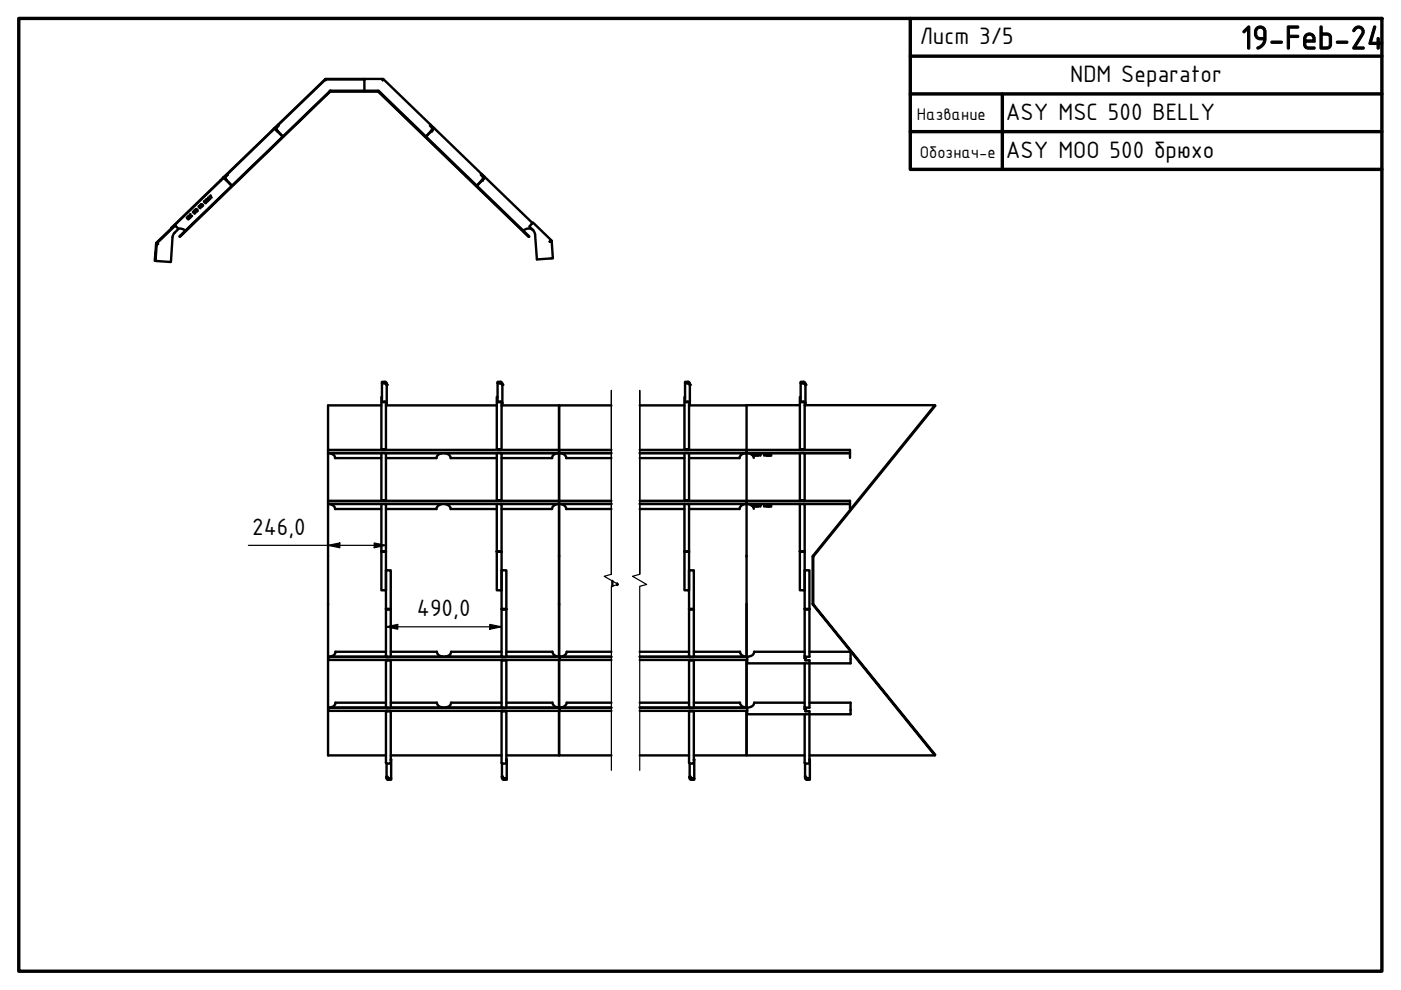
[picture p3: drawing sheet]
<svg xmlns="http://www.w3.org/2000/svg" width="297mm" height="210mm" viewBox="0 0 297 210" stroke-linecap="round" stroke-linejoin="round" font-family="sans-serif">
<!-- layer: Visible (ISO) -->
<g fill="none" stroke="#000" stroke-width=".51">
<path d="M69 16.9l-10.1 9.6 .2 .1-.5 .5v.4l.3 .3M69 16.7l8.3 .1zM69 16.8l.1 .2-.1-.1-10 9.6M69 17h.1M69.9 19.3l-31.9 30.8 .1 .1 31.9-30.8h10.2l31.9 30.8M69.9 19.3l10.4-.1 31.9 30.9-.1 .1M70 19.3h-.1M70 19.2l-.1 .1M77.3 16.7h3.9v.3v-.3M77.3 16.8v2.4M80.1 19.4l32 30.8M80.1 19.4h-10.1"/>
<path d="M81.2 17h.1M81.3 16.8l-.1 .2 .1-.2 10 9.7-.2 .1 .5 .5v.4l-.2 .3M46.7 38.2l-10.4 10.2M46.8 38.3l-9.8 9.4M47.5 37.8h.1M47.5 37.5l-.7 .8 .5-.5h.2M47.5 37.4l.7-.4-.6 .5M47.5 37.8l.5 .5M47.5 37.8l1.6 1.6M47.6 37.5v.2h-.3M47.6 37.7l1.6 1.6M57.5 27.8l-9.4 9.1 .2 .2-.5 .4v.4l.3 .3"/>
<path d="M57.6 27.9l-9.4 9.1M58.1 27.3h.3l1.6 1.6M58.1 27.3l-.5 .6 .5-.5h.2M58.2 27.2l-.1 .1M58.3 27.4h.1M58.3 27v.2M58.3 27l.7-.4-.6 .5M58.3 27.4l.5 .5M58.3 27.4l1.6 1.6M58.4 27.1v.2M91.4 27.9l.7-.7 10 9.7-.2 .2 .5 .4v.4l-.2 .3M91.8 27.1l-.5-.5 .7 .6-1.7 1.8"/>
<path d="M91.9 27.1v.2l-1.6 1.6M102.2 38.3l.7-.7 10 9.7M102.6 37.7l-1.5 1.6M102.7 37.5v.2M102.7 37.4l-.6-.4 .5 .5M102.7 37.5v.3l-1.6 1.6M33.1 51.6h.1l-.2 3.7h-.2zM33.1 51.5l3.9-3.8 .2 .1-3.9 3.8zM33.3 51.6l.2 .1-.3-.1M37.2 47.8l.6 .7a2.92 2.92 0 0 0-1.2 1.5l-.4 5.6-3.2-.3M37.8 48.5a1.5 1.5 0 0 1 1.4 .4M40.1 45.7l-.1 .2h.3"/>
<path d="M40.2 46.3l-.4-.4 .1 .4-.3-.1 .3 .3M40.3 45.9l.1 .2M40.3 45.6l.2 .2M40.3 45.5v.1M40.4 45.4l-.1 .1M40.4 46.1l-.1 .1M40.5 45.8h.1M40.7 45.8h.1M41.1 44.8l-.2 .1 .1 .2 .1-.1M41.2 45h.1M41.2 44.7l.1-.1 .3 .2M41.2 44.7l.3 .3"/>
<path d="M41.3 45v.1M41.3 45.1v.1M41.3 45.2l-.1 .1M41.4 44.4l.2-.1 .1 .2M41.6 44.9l-.1 .1M41.7 44.5h.1M41.7 44.5h.2l-.1 .3M42.4 43.9l-.1 .1 .2 .2M42.4 43.9l-.1-.2-.2 .1 .2 .2M42.4 43.9l.2 .1M42.4 43.5l.4 .4M42.6 43.3l-.1 .1 .4 .3h.1v-.2l-.3-.2"/>
<path d="M42.8 43.4l-.1 .1M43.3 42.6l.2 .2M43.3 42.6l-.1 .1 .4 .4 .1-.1M43.4 42.9l.2-.1 .1 .2M43.7 42.3l-.1 .1 .1 .2 .2 .2 .2-.2M43.8 42.5l-.1 .1M43.9 42.2l.3 .3 .1-.1M44.1 41.9l.3 .4 .2-.2M44.4 41.6l.5 .3M44.7 41.4v.3M113.1 48.8a1.5 1.5 0 0 0-2.1 .1M116.6 51.2h.1"/>
<path d="M116.9 50.9l-.4 .3 .4-.3-3.9-3.7-.8 .8a2.83 2.83 0 0 1 1.2 1.5l.4 5.5 3.4-.2-.2-3.7-.4 .1 .4-.1M69.6 96.1v10.1M69.6 96h60M69.6 96.1h11.3M69.8 96.1l.5 .1a.89 .89 0 0 1 .7 .9h9.9M80.9 86h-11.3v9.4M80.9 96.1v10M81 84.2h-.1v11.1M81 81.2v-.2h.7l.3 .3v4.1M81 81.3v3.8M81.6 85.3h-.6v-.2l.7 .1 .3 .2M81.6 96.1l.2 .1"/>
<path d="M81.7 96.1h23.6M81.8 96.1v10.1l-.9-.1 .8 .1M81.8 85.4v10l-.9-.1 .8 .1M82 81.6l-.2-.3-.8-.1 .7 .1 .3 .3M82 85.4v.6h-.2M82 86h23.3M93.7 96.1l-.8 .3-.4 .7h-10.7M94.4 96.1l.8 .3 .3 .7h9.8M105.3 96.1v10M105.5 84.2h-.2v11.1M105.5 81.2v-.2h.8l.2 .3v4.1M105.5 81.3v3.8"/>
<path d="M106.1 96.1l.2 .1M106.1 85.3h-.6v-.2l.8 .1 .2 .2M106.3 96.1h12.2M106.3 96.1v10.1l-1-.1 .9 .1M106.3 85.4v10l-1-.1 .9 .1M106.5 86h12v9.4v-9.4h11.1M106.5 81.6l-.2-.3-.8-.1 .8 .1 .2 .3M106.5 85.4v.6h-.2M118.2 96.1l-.4 .1a.89 .89 0 0 0-.7 .9h-10.8M118.5 95.5l-48.9-.1v.7M118.5 95.5v.6M118.5 95.5v.6h11.1"/>
<path d="M118.5 96.1v10.1M118.8 96.1l.9 .3 .4 .7h9.5M129.6 95.4l-11.1 .1M135.6 95.4l22.7 .1M135.6 86h9.5M135.6 96h44.6M135.6 97.1h9.5M135.6 96.1h9.5M145.1 96.1v10M145.2 84.2h-.1v11.1M145.2 81.2v-.2h.8l.3 .3v4.1M145.2 81.3v3.8"/>
<path d="M145.8 85.3h-.6v-.2l.8 .1 .3 .2M145.9 96.1l.2 .1M146 96.1h23.6M146.1 96.1v10.1l-1-.1 .9 .1M146.1 85.4v10l-1-.1 .9 .1M146.3 81.6l-.2-.3-.9-.1 .8 .1 .3 .3M146.3 85.4v.6h-.2M146.3 86h12M158 96.1l-.9 .3-.3 .7h-10.7M158.3 95.5v10.7M158.3 95.5l21.9-.1v1.7M158.6 96.1l.8 .3 .4 .7"/>
<path d="M159.6 96.4l-.2-.1h.2v.3M159.9 96.4h.1M160.1 96.3h-.2v.3h.2M160.2 96.3v.3h.3M160.7 96.3v.3h.2M161 96.3l.2 .3M161.4 96.3l-.2 .1M162 96.4h.3M162.3 96.3h-.3v.3M162.4 96.6l.2-.3 .1 .3M162.5 96.5h.2M163.2 96.3l-.3 .1 .1 .2h.2"/>
<path d="M163.3 96.4h.1M163.5 96.3h-.2v.3h.2M169.6 85.9h-11.3v9.5M169.6 96.1v10M169.8 84.2h-.2v11.1M169.8 81.2v-.2h.7l.3 .3v4.1M169.8 81.3v3.8M170.3 96.1l.3 .1M170.3 85.3h-.5v-.2l.7 .1 .3 .2M170.5 96.1h9.7M170.6 96.1v10.1l-1-.1 .9 .1M170.6 85.4v10l-1-.1 .9 .1"/>
<path d="M170.8 85.9h27.4l.1 .1-25.9 32v10.1l25.9 31.9-.1 .2-25.9-32v-10.3l25.9-32M170.8 81.6l-.2-.3-.8-.1 .7 .1 .3 .3M170.8 85.4v.6h-.2M69.6 106.9v53.3h12.2M69.6 106.9h12.1l.1 .1M69.6 106.8h60M69.8 106.9l.5 .1a.89 .89 0 0 1 .7 .9h9.9M80.9 116.9l.8 .1M80.9 106.9v10M81.7 106.9h24.5l.1 .1M81.8 107v18.2h-.9v-8.2h.9l-.1-.1h-.8M81.8 106.9v.1"/>
<path d="M93.7 106.9l-.8 .3-.4 .7h-10.7M94.4 106.9l.8 .3 .3 .7h9.8M105.3 116.9h.9l.1 .1M105.3 116.9l.9 .1M105.3 106.9v10M106.3 106.9h12.2M106.3 117h.1M106.3 107v18.2h-1v-8.2h1M106.3 106.9v.1M118.2 106.9l-.4 .1a.89 .89 0 0 0-.7 .9h-10.8M118.5 117.8v10.2M118.5 106.3l-48.9-.1v.7"/>
<path d="M118.5 106.3v.6M118.5 106.3v.6h11.1M118.5 106.9v32.3M118.8 106.9l.9 .3 .4 .7h9.5M129.6 106.2l-11.1 .1M135.6 106.9h10.4l.1 .1M135.6 106.2l22.7 .1M135.6 107.9h9.5M135.6 106.8h44.6M145.1 116.9l.9 .1M145.1 106.9v10M146 106.9h24.5l.1 .1"/>
<path d="M146.1 107v18.2h-1v-8.2h1l-.1-.1h-.9M146.1 106.9v.1M158 106.9l-.9 .3-.3 .7h-10.7M158.3 106.3v32.9v-11M158.3 106.3l21.9-.1v1.7M158.6 106.9l1 .4 .2 .6M159.6 107.2l-.2-.1h.2v.3M159.9 107.2h.1M160.1 107.1h-.2v.3h.2M160.2 107.1v.3h.3M160.7 107.1v.3h.2M161 107.1l.2 .3"/>
<path d="M161.4 107.1l-.2 .1M162 107.2h.3M162.3 107.1h-.3v.3M162.4 107.4l.2-.3 .1 .3M162.5 107.3h.2M163.2 107.1l-.3 .1 .1 .2h.2M163.3 107.2h.1M163.5 107.1h-.2v.3h.2M169.6 116.9l.9 .1M169.6 106.9v10M170.5 106.9h9.7M170.6 107v18.2h-1v-8.2h1l-.1-.1h-.9"/>
<path d="M170.6 106.9v.1M69.6 139.3h60M81.8 120.9h1v18.3h-.8l-.2-.1zM81.8 129.1l.2 .1h.8M81.8 129.1h.3M81.8 129.1h.1M81.8 138.2h-10.7l-.3 .7-.9 .3M81.8 139.1v.1M81.8 139.9v10.1M81.9 139.9l.9 .1-.8-.1M81.9 139.2h-12.3v.7l49.1-.1M82 129.1h.1"/>
<path d="M82.1 129.1h.7h-.7M82.8 138.2h9.8l.4 .7 .9 .3M82.8 139.2h23.6M106.3 120.9h1.1v18.3h-.9l-.2-.1zM106.3 138.2h-10.7v.1a1.24 1.24 0 0 1-1.2 .9M106.3 139.1v.1M106.5 139.9l.9 .1-1.1-.1v10.1M106.5 129.1h.1M106.6 129.1h-.3l.1 .1h1M106.6 129.1h.8h-.8M107.4 138.2h9.7l.4 .7 .8 .3M107.4 139.2h22.2"/>
<path d="M118.5 139.9v10.1M118.7 139.2v.6M118.7 139.8l10.9 .1M129.6 138.2h-9.5l-.3 .7-.8 .3M129.8 123.2v1.1M130.9 123.8v.2v-.2M135.6 138.2h10.5M135.6 139.2h10.6M135.6 139.3h22.8M146.1 120.9h1v18.3h-.9l-.1-.1zM146.1 129.1l.1 .1h.9M146.1 129.1h.2"/>
<path d="M146.1 129.1h.1M146.1 139.1v.1M146.1 139.9v10.1M146.1 139.9l1 .1-.8-.1M146.2 129.1h.1M146.3 129.1h.8h-.8M147.1 138.2h9.8l.3 .7 .9 .3M147.1 139.2h11.3v.7h-22.8M158.3 139.9v10.1M170.6 139.5h.1M170.6 120.9h1v18.3h-.9l-.1-.1zM170.6 129.1l.1 .1h.9"/>
<path d="M170.6 129.1h.3M170.6 129.1h.1M170.6 138.2h-10.7v.2a1.55 1.55 0 0 1-1.5 .8M170.6 139.1v.4M170.7 140h.9v10h-.9l-.1-.1M170.7 139.2v.3M170.7 129.1h.2M170.9 129.1h.7h-.7M171.6 138.2h8.7v2.4h-21.9v-.7M69.6 150.1h60M81.8 150.7v11.1l.2 .1h.8v-11.1M81.8 149h-10.7l-.1 .3a1.19 1.19 0 0 1-1.1 .7"/>
<path d="M81.9 150.7l.9 .1-.8-.1M81.9 150h-12.3v.7l49.1-.1M82.8 140v10h-.8l-.2-.1M82.8 149h9.8l.4 .7 .9 .3M82.8 150h23.6M106.3 149h-10.7l-.1 .3a1.19 1.19 0 0 1-1.1 .7M106.5 150.7h.9h-1.1v11.1l.2 .1h.9v-11.1M107.4 140v10h-.9l-.2-.1M107.4 149h9.7l.4 .7 .8 .3M107.4 150h22.2M118.7 150v.6M118.7 150.6l10.9 .1"/>
<path d="M129.6 149h-9.5l-.3 .7-.8 .3M135.6 149h10.5M135.6 150h10.6M135.6 150.1h22.8M146.1 150.7v11.1l.1 .1h.9v-11.1M146.1 150.7l1 .1-.8-.1M147.1 140v10h-.9l-.1-.1M147.1 149h9.8l.3 .7 .9 .3M147.1 150h11.3v.7h-22.8M170.6 150.3h.1M170.6 149h-10.7l-.1 .5-.3 .2-1.1 .3M170.6 140.6v9.7"/>
<path d="M170.7 150.8h.9M170.7 150v.3M171.6 150.8v11.1h-.9l-.1-.1v-10.4M171.6 149h8.7v2.4h-21.9v-.7M82 161.9v3.2l.2 .2h.7v-.2M82 164.7l.3 .3 .6 .1h-.7zM82.8 161v.1M82.8 160.2h23.5M82.9 161.1v3.9M106.4 161.9l.1 3.2 .2 .2h.7v-.2M106.4 164.7l.4 .3 .6 .1h-.7zM107.4 160.2h11.1v-9.5v9.5h11.1"/>
<path d="M107.4 161v.1M107.4 161.1v3.9M135.6 160.2h10.5M146.2 161.9v3.2l.2 .2h.8v-.2M146.2 164.7l.3 .3 .7 .1h-.8zM147.1 160.2h11.2v-9.5v9.5h12.3M147.1 161v.1M147.2 161.1v3.9M170.7 161.9v3.2l.2 .2h.8v-.2M170.7 164.7l.3 .3 .7 .1h-.8zM171.6 161v.1M171.6 160.2h26.6"/>
<path d="M171.7 161.1v3.9"/>
</g>
<g fill="#000">
<circle cx="91.4" cy="27.9" r=".25"/>
<circle cx="102.2" cy="38.2" r=".25"/>
<circle cx="102.2" cy="38.3" r=".25"/>
<circle cx="82" cy="81.6" r=".25"/>
<circle cx="106.5" cy="81.6" r=".25"/>
<circle cx="146.3" cy="81.6" r=".25"/>
<circle cx="159.4" cy="96.4" r=".25"/>
<circle cx="170.8" cy="81.6" r=".25"/>
<circle cx="81.8" cy="117" r=".25"/>
<circle cx="146.1" cy="117" r=".25"/>
<circle cx="159.4" cy="107.2" r=".25"/>
<circle cx="170.6" cy="117" r=".25"/>
<circle cx="106.3" cy="129.1" r=".25"/>
<circle cx="170.7" cy="139.5" r=".25"/>
<circle cx="170.7" cy="150.3" r=".25"/>
<circle cx="82" cy="164.7" r=".25"/>
<circle cx="106.4" cy="164.7" r=".25"/>
<circle cx="146.2" cy="164.7" r=".25"/>
<circle cx="170.7" cy="164.7" r=".25"/>
</g>
<!-- layer: Break Line (ISO) -->
<path d="M129.6 121.8v-39v39l-1.5 .4 3 1.7-1.5 .4v39M135.6 121.8v-39v39l-1.5 .4 3 1.7-1.5 .4v39" fill="none" stroke="#000" stroke-width=".25"/>
<!-- layer: Border (ISO) -->
<path d="M4 3.9h289v202h-289zM193 3.9v32h100M193 19.9h100M193 11.9h100M212.5 19.9v16M193 27.9h100" fill="none" stroke="#000" stroke-width=".72"/>
<!-- layer: Dimension (ISO) -->
<path d="M52.7 115.6h29.1M69.6 115.6l2.5-.5v1zM79.3 115.1l2.5 .5-2.5 .5zM81.8 132.9l2.5-.5v1zM81.8 132.9h24.5M103.8 132.4l2.5 .5-2.5 .5z" fill="none" stroke="#000" stroke-width=".25"/>
<path d="M69.6 115.6l2.5-.5v1zM79.3 115.1l2.5 .5-2.5 .5zM81.8 132.9l2.5-.5v1zM103.8 132.4l2.5 .5-2.5 .5z" fill="#000"/>
<text font-size="7.7" x="263" y="10.4">19-Feb-24</text>
<g font-size="5.4">
<text x="195" y="9.4">Лист 3/5</text>
<text x="226.9" y="17.4">NDM Separator</text>
<text x="213.2" y="25.4">ASY MSC 500 BELLY</text>
<text x="213.2" y="33.4">ASY МОО 500 брюхо</text>
<text x="53.5" y="113.3">246,0</text>
<text x="88.4" y="130.6">490,0</text>
</g>
<g font-size="3.9">
<text x="194.4" y="25.4">Название</text>
<text x="195" y="33.4">Обознач-е</text>
</g>
</svg>
